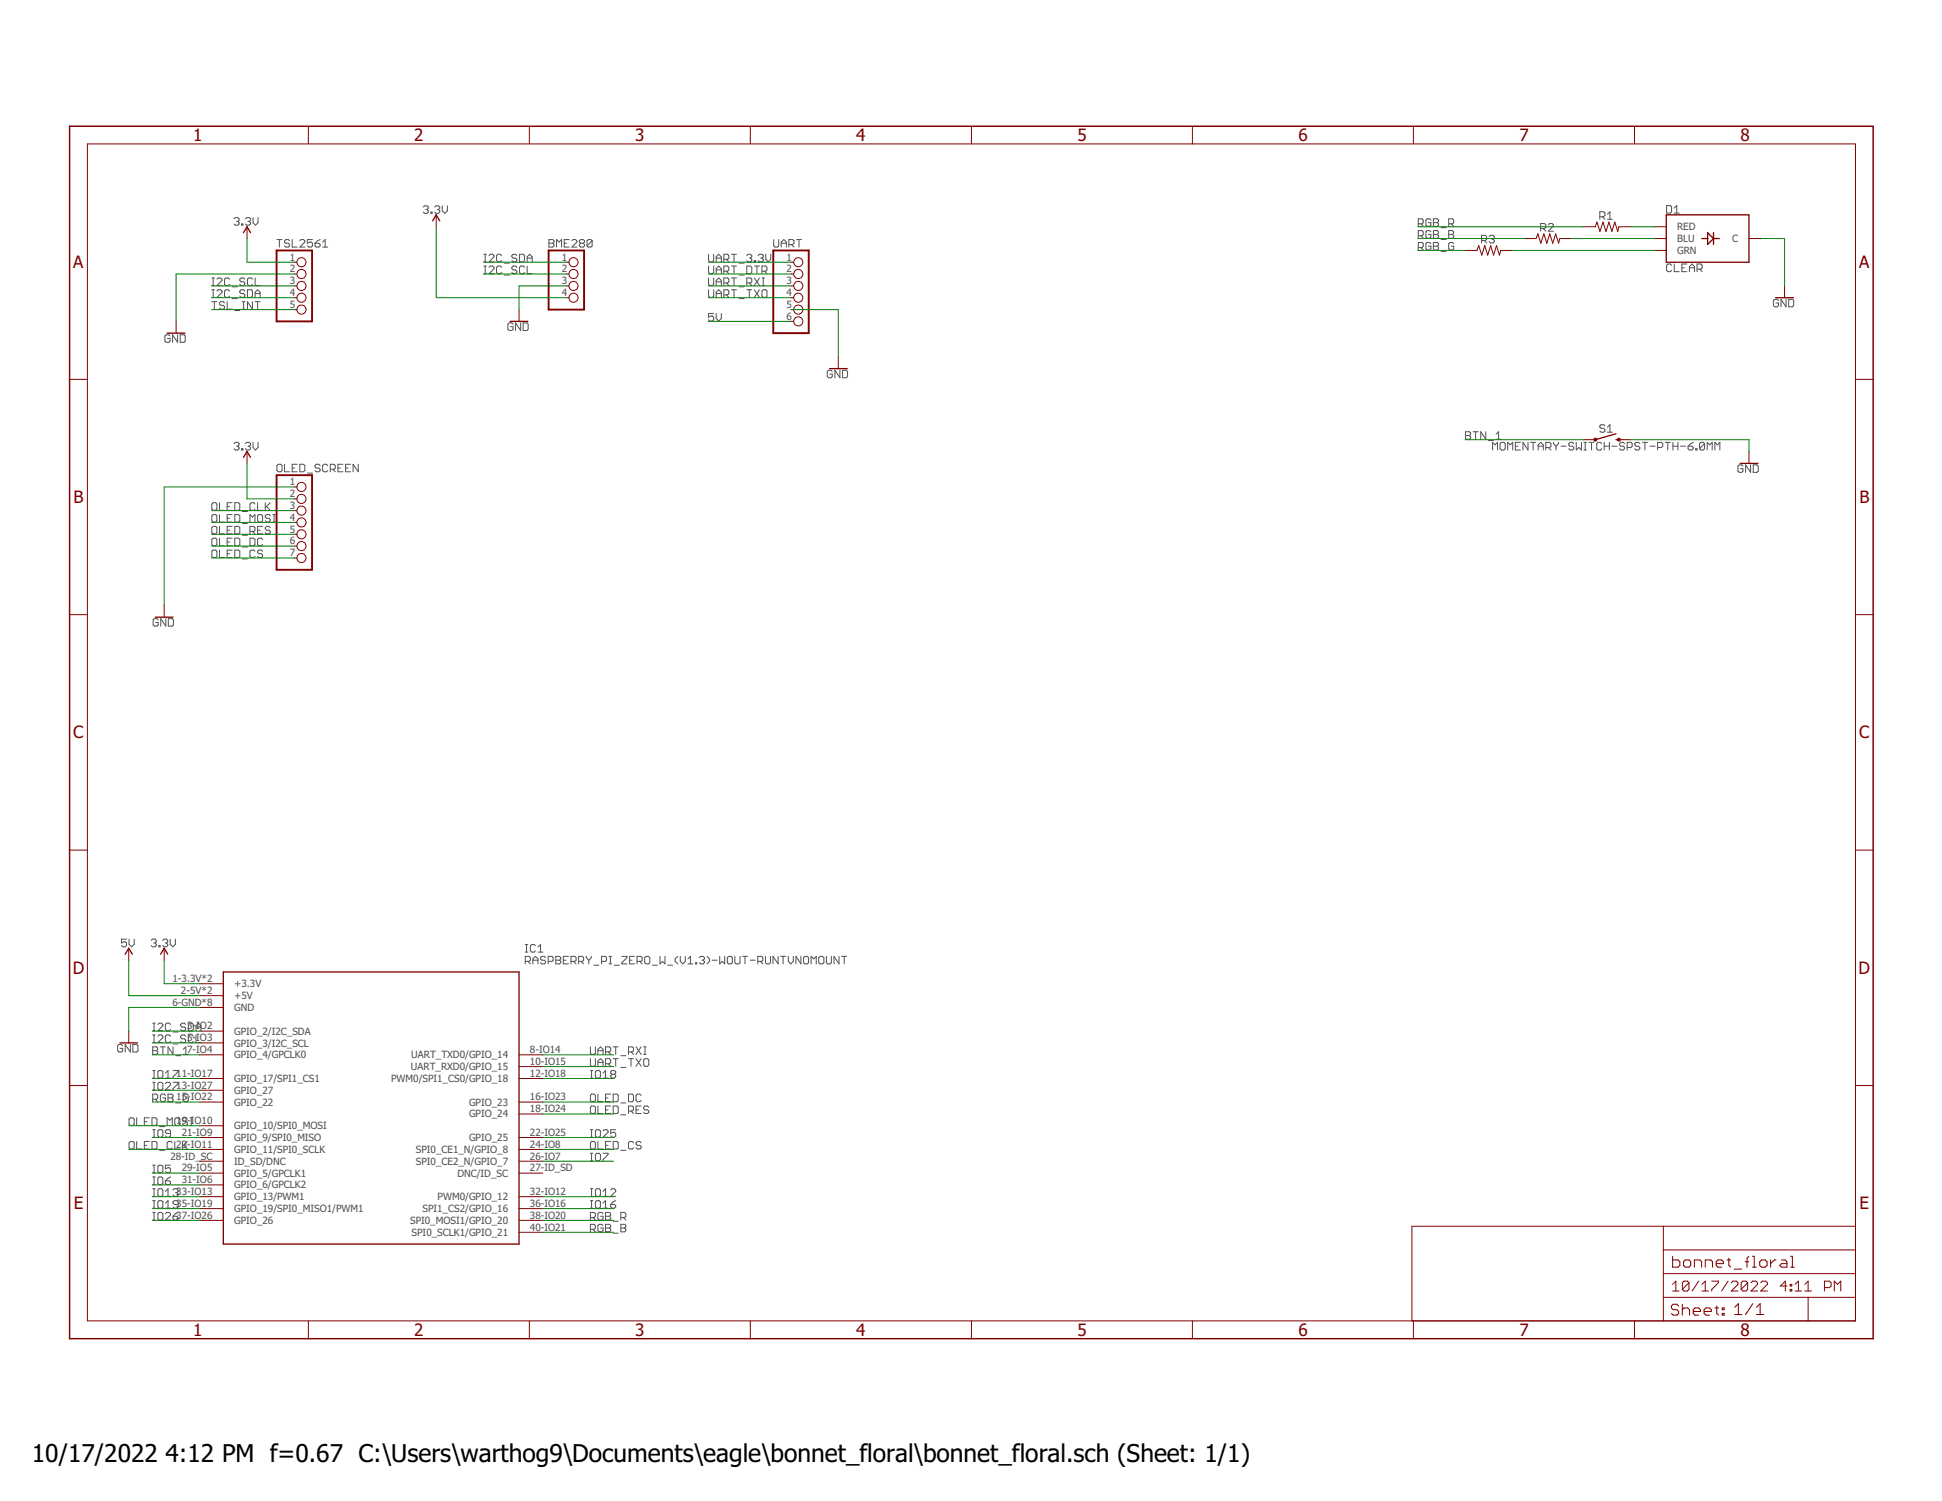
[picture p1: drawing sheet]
<?xml version="1.0" encoding="utf-8"?>
<!DOCTYPE eagle SYSTEM "eagle.dtd">
<!--
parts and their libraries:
SparkFun-PowerSymbols: Licensing: Creative Commons ShareAlike 4.0 International - https://creativecommons.org/licenses/by-sa/4.0
-->
<eagle version="7.7.0">
<drawing>
<settings>
<setting alwaysvectorfont="no"/>
<setting verticaltext="up"/>
</settings>
<grid distance="0.1" unitdist="inch" unit="inch" style="lines" multiple="1" display="no" altdistance="0.01" altunitdist="inch" altunit="inch"/>
<schematic xreflabel="%F%N/%S.%C%R" xrefpart="/%S.%C%R">
<libraries>
<library name="Raspberry_Pi_Zero_W_(v1.3)">
<symbols>
<symbol name="RASPBERRY_PI_ZERO_W_(V1.3)-WOUT-RUNTV">
<wire x1="-30.48" y1="27.94" x2="33.02" y2="27.94" width="0.254" layer="94"/>
<wire x1="33.02" y1="-30.48" x2="33.02" y2="27.94" width="0.254" layer="94"/>
<wire x1="33.02" y1="-30.48" x2="-30.48" y2="-30.48" width="0.254" layer="94"/>
<wire x1="-30.48" y1="27.94" x2="-30.48" y2="-30.48" width="0.254" layer="94"/>
<text x="34.29" y="33.02" size="1.778" layer="95" align="center-left">&gt;NAME</text>
<text x="34.29" y="30.48" size="1.778" layer="96" align="center-left">&gt;VALUE</text>
<pin name="+3.3V" x="-35.56" y="25.4" length="middle"/>
<pin name="+5V" x="-35.56" y="22.86" length="middle"/>
<pin name="GPIO_2/I2C_SDA" x="-35.56" y="15.24" length="middle"/>
<pin name="GPIO_3/I2C_SCL" x="-35.56" y="12.7" length="middle"/>
<pin name="GND" x="-35.56" y="20.32" length="middle"/>
<pin name="GPIO_4/GPCLK0" x="-35.56" y="10.16" length="middle"/>
<pin name="UART_TXD0/GPIO_14" x="38.1" y="10.16" length="middle" rot="R180"/>
<pin name="UART_RXD0/GPIO_15" x="38.1" y="7.62" length="middle" rot="R180"/>
<pin name="GPIO_17/SPI1_CS1" x="-35.56" y="5.08" length="middle"/>
<pin name="PWM0/SPI1_CS0/GPIO_18" x="38.1" y="5.08" length="middle" rot="R180"/>
<pin name="GPIO_27" x="-35.56" y="2.54" length="middle"/>
<pin name="GPIO_22" x="-35.56" y="0" length="middle"/>
<pin name="GPIO_23" x="38.1" y="0" length="middle" rot="R180"/>
<pin name="GPIO_24" x="38.1" y="-2.54" length="middle" rot="R180"/>
<pin name="GPIO_10/SPI0_MOSI" x="-35.56" y="-5.08" length="middle"/>
<pin name="GPIO_9/SPI0_MISO" x="-35.56" y="-7.62" length="middle"/>
<pin name="GPIO_25" x="38.1" y="-7.62" length="middle" rot="R180"/>
<pin name="GPIO_11/SPI0_SCLK" x="-35.56" y="-10.16" length="middle"/>
<pin name="SPI0_CE1_N/GPIO_8" x="38.1" y="-10.16" length="middle" rot="R180"/>
<pin name="SPI0_CE2_N/GPIO_7" x="38.1" y="-12.7" length="middle" rot="R180"/>
<pin name="ID_SD/DNC" x="-35.56" y="-12.7" length="middle"/>
<pin name="DNC/ID_SC" x="38.1" y="-15.24" length="middle" rot="R180"/>
<pin name="GPIO_5/GPCLK1" x="-35.56" y="-15.24" length="middle"/>
<pin name="GPIO_6/GPCLK2" x="-35.56" y="-17.78" length="middle"/>
<pin name="PWM0/GPIO_12" x="38.1" y="-20.32" length="middle" rot="R180"/>
<pin name="GPIO_13/PWM1" x="-35.56" y="-20.32" length="middle"/>
<pin name="GPIO_19/SPI0_MISO1/PWM1" x="-35.56" y="-22.86" length="middle"/>
<pin name="SPI1_CS2/GPIO_16" x="38.1" y="-22.86" length="middle" rot="R180"/>
<pin name="GPIO_26" x="-35.56" y="-25.4" length="middle"/>
<pin name="SPI0_MOSI1/GPIO_20" x="38.1" y="-25.4" length="middle" rot="R180"/>
<pin name="SPI0_SCLK1/GPIO_21" x="38.1" y="-27.94" length="middle" rot="R180"/>
</symbol>
</symbols>
<devicesets>
<deviceset name="RASPBERRY_PI_ZERO_W_(V1.3)-WOUT-RUNTV" prefix="IC">
<gates>
<gate name="G$1" symbol="RASPBERRY_PI_ZERO_W_(V1.3)-WOUT-RUNTV" x="0" y="0"/>
</gates>
<devices>
<device name="" package="RASPBERRYPIZEROWV13-WOUT-RUNTV">
<connects>
<connect gate="G$1" pin="+3.3V" pad="1-3.3V 17-3.3V"/>
<connect gate="G$1" pin="+5V" pad="2-5V 4-5V"/>
<connect gate="G$1" pin="DNC/ID_SC" pad="28-ID_SC"/>
<connect gate="G$1" pin="GND" pad="6-GND 9-GND 14-GND 20-GND 25-GND 30-GND 34-GND 39-GND"/>
<connect gate="G$1" pin="GPIO_10/SPI0_MOSI" pad="19-IO10"/>
<connect gate="G$1" pin="GPIO_11/SPI0_SCLK" pad="23-IO11"/>
<connect gate="G$1" pin="GPIO_13/PWM1" pad="33-IO13"/>
<connect gate="G$1" pin="GPIO_17/SPI1_CS1" pad="11-IO17"/>
<connect gate="G$1" pin="GPIO_19/SPI0_MISO1/PWM1" pad="35-IO19"/>
<connect gate="G$1" pin="GPIO_2/I2C_SDA" pad="3-IO2"/>
<connect gate="G$1" pin="GPIO_22" pad="15-IO22"/>
<connect gate="G$1" pin="GPIO_23" pad="16-IO23"/>
<connect gate="G$1" pin="GPIO_24" pad="18-IO24"/>
<connect gate="G$1" pin="GPIO_25" pad="22-IO25"/>
<connect gate="G$1" pin="GPIO_26" pad="37-IO26"/>
<connect gate="G$1" pin="GPIO_27" pad="13-IO27"/>
<connect gate="G$1" pin="GPIO_3/I2C_SCL" pad="5-IO3"/>
<connect gate="G$1" pin="GPIO_4/GPCLK0" pad="7-IO4"/>
<connect gate="G$1" pin="GPIO_5/GPCLK1" pad="29-IO5"/>
<connect gate="G$1" pin="GPIO_6/GPCLK2" pad="31-IO6"/>
<connect gate="G$1" pin="GPIO_9/SPI0_MISO" pad="21-IO9"/>
<connect gate="G$1" pin="ID_SD/DNC" pad="27-ID_SD"/>
<connect gate="G$1" pin="PWM0/GPIO_12" pad="32-IO12"/>
<connect gate="G$1" pin="PWM0/SPI1_CS0/GPIO_18" pad="12-IO18"/>
<connect gate="G$1" pin="SPI0_CE1_N/GPIO_8" pad="24-IO8"/>
<connect gate="G$1" pin="SPI0_CE2_N/GPIO_7" pad="26-IO7"/>
<connect gate="G$1" pin="SPI0_MOSI1/GPIO_20" pad="38-IO20"/>
<connect gate="G$1" pin="SPI0_SCLK1/GPIO_21" pad="40-IO21"/>
<connect gate="G$1" pin="SPI1_CS2/GPIO_16" pad="36-IO16"/>
<connect gate="G$1" pin="UART_RXD0/GPIO_15" pad="10-IO15"/>
<connect gate="G$1" pin="UART_TXD0/GPIO_14" pad="8-IO14"/>
</connects>
<technologies>
<technology name=""/>
</technologies>
</device>
<device name="NOMOUNT" package="RASPBERRYPIZEROWV13-WOUT-RUNTV-NOMOUNT">
<connects>
<connect gate="G$1" pin="+3.3V" pad="1-3.3V 17-3.3V"/>
<connect gate="G$1" pin="+5V" pad="2-5V 4-5V"/>
<connect gate="G$1" pin="DNC/ID_SC" pad="27-ID_SD"/>
<connect gate="G$1" pin="GND" pad="6-GND 9-GND 14-GND 20-GND 25-GND 30-GND 34-GND 39-GND"/>
<connect gate="G$1" pin="GPIO_10/SPI0_MOSI" pad="19-IO10"/>
<connect gate="G$1" pin="GPIO_11/SPI0_SCLK" pad="23-IO11"/>
<connect gate="G$1" pin="GPIO_13/PWM1" pad="33-IO13"/>
<connect gate="G$1" pin="GPIO_17/SPI1_CS1" pad="11-IO17"/>
<connect gate="G$1" pin="GPIO_19/SPI0_MISO1/PWM1" pad="35-IO19"/>
<connect gate="G$1" pin="GPIO_2/I2C_SDA" pad="3-IO2"/>
<connect gate="G$1" pin="GPIO_22" pad="15-IO22"/>
<connect gate="G$1" pin="GPIO_23" pad="16-IO23"/>
<connect gate="G$1" pin="GPIO_24" pad="18-IO24"/>
<connect gate="G$1" pin="GPIO_25" pad="22-IO25"/>
<connect gate="G$1" pin="GPIO_26" pad="37-IO26"/>
<connect gate="G$1" pin="GPIO_27" pad="13-IO27"/>
<connect gate="G$1" pin="GPIO_3/I2C_SCL" pad="5-IO3"/>
<connect gate="G$1" pin="GPIO_4/GPCLK0" pad="7-IO4"/>
<connect gate="G$1" pin="GPIO_5/GPCLK1" pad="29-IO5"/>
<connect gate="G$1" pin="GPIO_6/GPCLK2" pad="31-IO6"/>
<connect gate="G$1" pin="GPIO_9/SPI0_MISO" pad="21-IO9"/>
<connect gate="G$1" pin="ID_SD/DNC" pad="28-ID_SC"/>
<connect gate="G$1" pin="PWM0/GPIO_12" pad="32-IO12"/>
<connect gate="G$1" pin="PWM0/SPI1_CS0/GPIO_18" pad="12-IO18"/>
<connect gate="G$1" pin="SPI0_CE1_N/GPIO_8" pad="24-IO8"/>
<connect gate="G$1" pin="SPI0_CE2_N/GPIO_7" pad="26-IO7"/>
<connect gate="G$1" pin="SPI0_MOSI1/GPIO_20" pad="38-IO20"/>
<connect gate="G$1" pin="SPI0_SCLK1/GPIO_21" pad="40-IO21"/>
<connect gate="G$1" pin="SPI1_CS2/GPIO_16" pad="36-IO16"/>
<connect gate="G$1" pin="UART_RXD0/GPIO_15" pad="10-IO15"/>
<connect gate="G$1" pin="UART_TXD0/GPIO_14" pad="8-IO14"/>
</connects>
<technologies>
<technology name=""/>
</technologies>
</device>
</devices>
</deviceset>
</devicesets>
</library>
<library name="pinhead">
<symbols>
<symbol name="PINHD6">
<wire x1="-6.35" y1="-7.62" x2="1.27" y2="-7.62" width="0.4064" layer="94"/>
<wire x1="1.27" y1="-7.62" x2="1.27" y2="10.16" width="0.4064" layer="94"/>
<wire x1="1.27" y1="10.16" x2="-6.35" y2="10.16" width="0.4064" layer="94"/>
<wire x1="-6.35" y1="10.16" x2="-6.35" y2="-7.62" width="0.4064" layer="94"/>
<text x="-6.35" y="10.795" size="1.778" layer="95">&gt;NAME</text>
<text x="-6.35" y="-10.16" size="1.778" layer="96">&gt;VALUE</text>
<pin name="1" x="-2.54" y="7.62" visible="pad" length="short" direction="pas" function="dot"/>
<pin name="2" x="-2.54" y="5.08" visible="pad" length="short" direction="pas" function="dot"/>
<pin name="3" x="-2.54" y="2.54" visible="pad" length="short" direction="pas" function="dot"/>
<pin name="4" x="-2.54" y="0" visible="pad" length="short" direction="pas" function="dot"/>
<pin name="5" x="-2.54" y="-2.54" visible="pad" length="short" direction="pas" function="dot"/>
<pin name="6" x="-2.54" y="-5.08" visible="pad" length="short" direction="pas" function="dot"/>
</symbol>
<symbol name="PINHD5">
<wire x1="-6.35" y1="-7.62" x2="1.27" y2="-7.62" width="0.4064" layer="94"/>
<wire x1="1.27" y1="-7.62" x2="1.27" y2="7.62" width="0.4064" layer="94"/>
<wire x1="1.27" y1="7.62" x2="-6.35" y2="7.62" width="0.4064" layer="94"/>
<wire x1="-6.35" y1="7.62" x2="-6.35" y2="-7.62" width="0.4064" layer="94"/>
<text x="-6.35" y="8.255" size="1.778" layer="95">&gt;NAME</text>
<text x="-6.35" y="-10.16" size="1.778" layer="96">&gt;VALUE</text>
<pin name="1" x="-2.54" y="5.08" visible="pad" length="short" direction="pas" function="dot"/>
<pin name="2" x="-2.54" y="2.54" visible="pad" length="short" direction="pas" function="dot"/>
<pin name="3" x="-2.54" y="0" visible="pad" length="short" direction="pas" function="dot"/>
<pin name="4" x="-2.54" y="-2.54" visible="pad" length="short" direction="pas" function="dot"/>
<pin name="5" x="-2.54" y="-5.08" visible="pad" length="short" direction="pas" function="dot"/>
</symbol>
<symbol name="PINHD7">
<wire x1="-6.35" y1="-10.16" x2="1.27" y2="-10.16" width="0.4064" layer="94"/>
<wire x1="1.27" y1="-10.16" x2="1.27" y2="10.16" width="0.4064" layer="94"/>
<wire x1="1.27" y1="10.16" x2="-6.35" y2="10.16" width="0.4064" layer="94"/>
<wire x1="-6.35" y1="10.16" x2="-6.35" y2="-10.16" width="0.4064" layer="94"/>
<text x="-6.35" y="10.795" size="1.778" layer="95">&gt;NAME</text>
<text x="-6.35" y="-12.7" size="1.778" layer="96">&gt;VALUE</text>
<pin name="1" x="-2.54" y="7.62" visible="pad" length="short" direction="pas" function="dot"/>
<pin name="2" x="-2.54" y="5.08" visible="pad" length="short" direction="pas" function="dot"/>
<pin name="3" x="-2.54" y="2.54" visible="pad" length="short" direction="pas" function="dot"/>
<pin name="4" x="-2.54" y="0" visible="pad" length="short" direction="pas" function="dot"/>
<pin name="5" x="-2.54" y="-2.54" visible="pad" length="short" direction="pas" function="dot"/>
<pin name="6" x="-2.54" y="-5.08" visible="pad" length="short" direction="pas" function="dot"/>
<pin name="7" x="-2.54" y="-7.62" visible="pad" length="short" direction="pas" function="dot"/>
</symbol>
<symbol name="PINHD4">
<wire x1="-6.35" y1="-5.08" x2="1.27" y2="-5.08" width="0.4064" layer="94"/>
<wire x1="1.27" y1="-5.08" x2="1.27" y2="7.62" width="0.4064" layer="94"/>
<wire x1="1.27" y1="7.62" x2="-6.35" y2="7.62" width="0.4064" layer="94"/>
<wire x1="-6.35" y1="7.62" x2="-6.35" y2="-5.08" width="0.4064" layer="94"/>
<text x="-6.35" y="8.255" size="1.778" layer="95">&gt;NAME</text>
<text x="-6.35" y="-7.62" size="1.778" layer="96">&gt;VALUE</text>
<pin name="1" x="-2.54" y="5.08" visible="pad" length="short" direction="pas" function="dot"/>
<pin name="2" x="-2.54" y="2.54" visible="pad" length="short" direction="pas" function="dot"/>
<pin name="3" x="-2.54" y="0" visible="pad" length="short" direction="pas" function="dot"/>
<pin name="4" x="-2.54" y="-2.54" visible="pad" length="short" direction="pas" function="dot"/>
</symbol>
</symbols>
<devicesets>
<deviceset name="PINHD-1X6" prefix="JP" uservalue="yes">
<gates>
<gate name="A" symbol="PINHD6" x="0" y="-2.54"/>
</gates>
<devices>
<device name="" package="1X06">
<connects>
<connect gate="A" pin="1" pad="1"/>
<connect gate="A" pin="2" pad="2"/>
<connect gate="A" pin="3" pad="3"/>
<connect gate="A" pin="4" pad="4"/>
<connect gate="A" pin="5" pad="5"/>
<connect gate="A" pin="6" pad="6"/>
</connects>
<technologies>
<technology name=""/>
</technologies>
</device>
<device name="/90" package="1X06/90">
<connects>
<connect gate="A" pin="1" pad="1"/>
<connect gate="A" pin="2" pad="2"/>
<connect gate="A" pin="3" pad="3"/>
<connect gate="A" pin="4" pad="4"/>
<connect gate="A" pin="5" pad="5"/>
<connect gate="A" pin="6" pad="6"/>
</connects>
<technologies>
<technology name=""/>
</technologies>
</device>
</devices>
</deviceset>
<deviceset name="PINHD-1X5" prefix="JP" uservalue="yes">
<gates>
<gate name="A" symbol="PINHD5" x="0" y="0"/>
</gates>
<devices>
<device name="" package="1X05">
<connects>
<connect gate="A" pin="1" pad="1"/>
<connect gate="A" pin="2" pad="2"/>
<connect gate="A" pin="3" pad="3"/>
<connect gate="A" pin="4" pad="4"/>
<connect gate="A" pin="5" pad="5"/>
</connects>
<technologies>
<technology name=""/>
</technologies>
</device>
<device name="/90" package="1X05/90">
<connects>
<connect gate="A" pin="1" pad="1"/>
<connect gate="A" pin="2" pad="2"/>
<connect gate="A" pin="3" pad="3"/>
<connect gate="A" pin="4" pad="4"/>
<connect gate="A" pin="5" pad="5"/>
</connects>
<technologies>
<technology name=""/>
</technologies>
</device>
<device name="5X2MM" package="1_05X2MM">
<connects>
<connect gate="A" pin="1" pad="1"/>
<connect gate="A" pin="2" pad="2"/>
<connect gate="A" pin="3" pad="3"/>
<connect gate="A" pin="4" pad="4"/>
<connect gate="A" pin="5" pad="5"/>
</connects>
<technologies>
<technology name=""/>
</technologies>
</device>
</devices>
</deviceset>
<deviceset name="PINHD-1X7" prefix="JP" uservalue="yes">
<gates>
<gate name="A" symbol="PINHD7" x="0" y="0"/>
</gates>
<devices>
<device name="" package="1X07">
<connects>
<connect gate="A" pin="1" pad="1"/>
<connect gate="A" pin="2" pad="2"/>
<connect gate="A" pin="3" pad="3"/>
<connect gate="A" pin="4" pad="4"/>
<connect gate="A" pin="5" pad="5"/>
<connect gate="A" pin="6" pad="6"/>
<connect gate="A" pin="7" pad="7"/>
</connects>
<technologies>
<technology name=""/>
</technologies>
</device>
<device name="/90" package="1X07/90">
<connects>
<connect gate="A" pin="1" pad="1"/>
<connect gate="A" pin="2" pad="2"/>
<connect gate="A" pin="3" pad="3"/>
<connect gate="A" pin="4" pad="4"/>
<connect gate="A" pin="5" pad="5"/>
<connect gate="A" pin="6" pad="6"/>
<connect gate="A" pin="7" pad="7"/>
</connects>
<technologies>
<technology name=""/>
</technologies>
</device>
</devices>
</deviceset>
<deviceset name="PINHD-1X4" prefix="JP" uservalue="yes">
<gates>
<gate name="A" symbol="PINHD4" x="0" y="0"/>
</gates>
<devices>
<device name="" package="1X04">
<connects>
<connect gate="A" pin="1" pad="1"/>
<connect gate="A" pin="2" pad="2"/>
<connect gate="A" pin="3" pad="3"/>
<connect gate="A" pin="4" pad="4"/>
</connects>
<technologies>
<technology name=""/>
</technologies>
</device>
<device name="/90" package="1X04/90">
<connects>
<connect gate="A" pin="1" pad="1"/>
<connect gate="A" pin="2" pad="2"/>
<connect gate="A" pin="3" pad="3"/>
<connect gate="A" pin="4" pad="4"/>
</connects>
<technologies>
<technology name=""/>
</technologies>
</device>
</devices>
</deviceset>
</devicesets>
</library>
<library name="SparkFun-PowerSymbols">
<symbols>
<symbol name="3.3V">
<wire x1="0.762" y1="1.27" x2="0" y2="2.54" width="0.254" layer="94"/>
<wire x1="0" y1="2.54" x2="-0.762" y2="1.27" width="0.254" layer="94"/>
<pin name="3.3V" x="0" y="0" visible="off" length="short" direction="sup" rot="R90"/>
<text x="0" y="2.794" size="1.778" layer="96" align="bottom-center">&gt;VALUE</text>
</symbol>
<symbol name="5V">
<wire x1="0.762" y1="1.27" x2="0" y2="2.54" width="0.254" layer="94"/>
<wire x1="0" y1="2.54" x2="-0.762" y2="1.27" width="0.254" layer="94"/>
<pin name="5V" x="0" y="0" visible="off" length="short" direction="sup" rot="R90"/>
<text x="0" y="2.794" size="1.778" layer="96" align="bottom-center">&gt;VALUE</text>
</symbol>
<symbol name="DGND">
<wire x1="-1.905" y1="0" x2="1.905" y2="0" width="0.254" layer="94"/>
<pin name="GND" x="0" y="2.54" visible="off" length="short" direction="sup" rot="R270"/>
<text x="0" y="-0.254" size="1.778" layer="96" align="top-center">&gt;VALUE</text>
</symbol>
</symbols>
<devicesets>
<deviceset name="3.3V" prefix="SUPPLY">
<gates>
<gate name="G$1" symbol="3.3V" x="0" y="0"/>
</gates>
<devices>
<device name="">
<technologies>
<technology name=""/>
</technologies>
</device>
</devices>
</deviceset>
<deviceset name="5V" prefix="SUPPLY">
<gates>
<gate name="G$1" symbol="5V" x="0" y="0"/>
</gates>
<devices>
<device name="">
<technologies>
<technology name=""/>
</technologies>
</device>
</devices>
</deviceset>
<deviceset name="GND" prefix="GND">
<gates>
<gate name="1" symbol="DGND" x="0" y="0"/>
</gates>
<devices>
<device name="">
<technologies>
<technology name=""/>
</technologies>
</device>
</devices>
</deviceset>
</devicesets>
</library>
<library name="SparkFun-LED">
<symbols>
<symbol name="LED-RGB-CC@1">
<wire x1="10.16" y1="5.08" x2="10.16" y2="-5.08" width="0.254" layer="94"/>
<wire x1="10.16" y1="-5.08" x2="-7.62" y2="-5.08" width="0.254" layer="94"/>
<wire x1="-7.62" y1="-5.08" x2="-7.62" y2="5.08" width="0.254" layer="94"/>
<wire x1="-7.62" y1="5.08" x2="10.16" y2="5.08" width="0.254" layer="94"/>
<wire x1="1.27" y1="1.27" x2="1.27" y2="0" width="0.254" layer="94"/>
<wire x1="1.27" y1="0" x2="1.27" y2="-1.27" width="0.254" layer="94"/>
<wire x1="1.27" y1="-1.27" x2="2.54" y2="0" width="0.254" layer="94"/>
<wire x1="2.54" y1="0" x2="1.27" y2="1.27" width="0.254" layer="94"/>
<wire x1="2.54" y1="1.27" x2="2.54" y2="0" width="0.254" layer="94"/>
<wire x1="2.54" y1="0" x2="2.54" y2="-1.27" width="0.254" layer="94"/>
<wire x1="2.54" y1="0" x2="3.81" y2="0" width="0.254" layer="94"/>
<wire x1="1.27" y1="0" x2="0" y2="0" width="0.254" layer="94"/>
<text x="-7.62" y="5.3975" size="1.778" layer="95" font="vector">&gt;NAME</text>
<text x="-7.62" y="-5.3975" size="1.778" layer="95" font="vector" align="top-left">&gt;VALUE</text>
<pin name="GRN" x="-10.16" y="-2.54" visible="pin" length="short"/>
<pin name="BLU" x="-10.16" y="0" visible="pin" length="short"/>
<pin name="C" x="12.7" y="0" visible="pin" length="short" rot="R180"/>
<pin name="RED" x="-10.16" y="2.54" visible="pin" length="short"/>
</symbol>
</symbols>
<devicesets>
<deviceset name="LED-RGB-CC" prefix="D" uservalue="yes">
<gates>
<gate name="G$1" symbol="LED-RGB-CC@1" x="-2.54" y="0"/>
</gates>
<devices>
<device name="DIFFUSE" package="LED-RGB-THRU@1">
<connects>
<connect gate="G$1" pin="BLU" pad="4"/>
<connect gate="G$1" pin="C" pad="2"/>
<connect gate="G$1" pin="GRN" pad="3"/>
<connect gate="G$1" pin="RED" pad="1"/>
</connects>
<technologies>
<technology name="">
<attribute name="PROD_ID" value="DIO-09434"/>
<attribute name="VALUE" value="DIFFUSE" constant="no"/>
</technology>
</technologies>
</device>
<device name="CLEAR" package="LED-RGB-THRU@1">
<connects>
<connect gate="G$1" pin="BLU" pad="4"/>
<connect gate="G$1" pin="C" pad="2"/>
<connect gate="G$1" pin="GRN" pad="3"/>
<connect gate="G$1" pin="RED" pad="1"/>
</connects>
<technologies>
<technology name="">
<attribute name="PROD_ID" value="DIO-08418"/>
<attribute name="VALUE" value="CLEAR" constant="no"/>
</technology>
</technologies>
</device>
<device name="PIRANHA" package="LED_PIRANHA_5MM">
<connects>
<connect gate="G$1" pin="BLU" pad="B"/>
<connect gate="G$1" pin="C" pad="-"/>
<connect gate="G$1" pin="GRN" pad="G"/>
<connect gate="G$1" pin="RED" pad="R"/>
</connects>
<technologies>
<technology name="">
<attribute name="SF_ID" value="COM-11679" constant="no"/>
</technology>
</technologies>
</device>
</devices>
</deviceset>
</devicesets>
</library>
<library name="SparkFun-Switches">
<symbols>
<symbol name="SWITCH-MOMENTARY-2">
<wire x1="1.905" y1="0" x2="2.54" y2="0" width="0.254" layer="94"/>
<wire x1="-2.54" y1="0" x2="1.905" y2="1.27" width="0.254" layer="94"/>
<circle x="-2.54" y="0" radius="0.127" width="0.4064" layer="94"/>
<circle x="2.54" y="0" radius="0.127" width="0.4064" layer="94"/>
<text x="0" y="1.524" size="1.778" layer="95" font="vector" align="bottom-center">&gt;NAME</text>
<text x="0" y="-0.508" size="1.778" layer="96" font="vector" align="top-center">&gt;VALUE</text>
<pin name="1" x="-5.08" y="0" visible="off" length="short" direction="pas" swaplevel="2"/>
<pin name="2" x="5.08" y="0" visible="off" length="short" direction="pas" swaplevel="1" rot="R180"/>
</symbol>
</symbols>
<devicesets>
<deviceset name="MOMENTARY-SWITCH-SPST" prefix="S">
<gates>
<gate name="G$1" symbol="SWITCH-MOMENTARY-2" x="0" y="0"/>
</gates>
<devices>
<device name="-PTH-6.0MM" package="TACTILE_SWITCH_PTH_6.0MM">
<connects>
<connect gate="G$1" pin="1" pad="1"/>
<connect gate="G$1" pin="2" pad="3"/>
</connects>
<technologies>
<technology name="">
<attribute name="PROD_ID" value=" SWCH-08441"/>
<attribute name="SF_SKU" value="COM-00097"/>
</technology>
</technologies>
</device>
<device name="-SMD-4.5MM" package="TACTILE_SWITCH_SMD_4.5MM">
<connects>
<connect gate="G$1" pin="1" pad="2 3"/>
<connect gate="G$1" pin="2" pad="1 4"/>
</connects>
<technologies>
<technology name="">
<attribute name="PROD_ID" value="SWCH-09213"/>
</technology>
</technologies>
</device>
<device name="-PTH-12MM" package="TACTILE_SWITCH_PTH_12MM">
<connects>
<connect gate="G$1" pin="1" pad="1"/>
<connect gate="G$1" pin="2" pad="3"/>
</connects>
<technologies>
<technology name="">
<attribute name="PROD_ID" value="SWCH-09185"/>
<attribute name="SF_SKU" value="COM-09190"/>
</technology>
</technologies>
</device>
<device name="-SMD-6.0X3.5MM" package="TACTILE_SWITCH_SMD_6.0X3.5MM">
<connects>
<connect gate="G$1" pin="1" pad="1"/>
<connect gate="G$1" pin="2" pad="2"/>
</connects>
<technologies>
<technology name="">
<attribute name="PROD_ID" value="SWCH-00815"/>
<attribute name="SF_SKU" value="COM-08229"/>
</technology>
</technologies>
</device>
<device name="-SMD-6.2MM-TALL" package="TACTILE_SWITCH_SMD_6.2MM_TALL">
<connects>
<connect gate="G$1" pin="1" pad="A2"/>
<connect gate="G$1" pin="2" pad="B2"/>
</connects>
<technologies>
<technology name="">
<attribute name="PROD_ID" value="SWCH-11966"/>
<attribute name="SF_SKU" value="COM-12992"/>
</technology>
</technologies>
</device>
<device name="-PTH-RIGHT-ANGLE-KIT" package="TACTILE_SWITCH_PTH_RIGHT_ANGLE_KIT">
<connects>
<connect gate="G$1" pin="1" pad="1"/>
<connect gate="G$1" pin="2" pad="2"/>
</connects>
<technologies>
<technology name="">
<attribute name="PROD_ID" value="CONN-10672"/>
<attribute name="SF_SKU" value="COM-10791"/>
</technology>
</technologies>
</device>
<device name="-SMD-12MM" package="TACTILE_SWITCH_SMD_12MM">
<connects>
<connect gate="G$1" pin="1" pad="1"/>
<connect gate="G$1" pin="2" pad="3"/>
</connects>
<technologies>
<technology name="">
<attribute name="PROD_ID" value="SWCH-11967"/>
<attribute name="SF_SKU" value="COM-12993"/>
</technology>
</technologies>
</device>
<device name="-PTH-6.0MM-KIT" package="TACTILE_SWITCH_PTH_6.0MM_KIT">
<connects>
<connect gate="G$1" pin="1" pad="1"/>
<connect gate="G$1" pin="2" pad="3"/>
</connects>
<technologies>
<technology name="">
<attribute name="PROD_ID" value="SWCH-08441"/>
<attribute name="SF_SKU" value="COM-00097 "/>
</technology>
</technologies>
</device>
<device name="-SMD-5.2MM" package="TACTILE_SWITCH_SMD_5.2MM">
<connects>
<connect gate="G$1" pin="1" pad="1"/>
<connect gate="G$1" pin="2" pad="3"/>
</connects>
<technologies>
<technology name="">
<attribute name="PROD_ID" value="SWCH-08247"/>
<attribute name="SF_SKU" value="COM-08720"/>
</technology>
</technologies>
</device>
<device name="-SMD-5.2-REDUNDANT" package="TACTILE_SWITCH_SMD_5.2MM">
<connects>
<connect gate="G$1" pin="1" pad="1 2"/>
<connect gate="G$1" pin="2" pad="3 4"/>
</connects>
<technologies>
<technology name="">
<attribute name="PROD_ID" value="SWCH-08247"/>
<attribute name="SF_SKU" value="COM-08720"/>
</technology>
</technologies>
</device>
<device name="-SMD-RIGHT-ANGLE" package="TACTILE_SWITCH_SMD_RIGHT_ANGLE">
<connects>
<connect gate="G$1" pin="1" pad="1"/>
<connect gate="G$1" pin="2" pad="2"/>
</connects>
<technologies>
<technology name="">
<attribute name="PROD_ID" value="COMP-12265" constant="no"/>
</technology>
</technologies>
</device>
<device name="-SMD-4.6X2.8MM" package="TACTILE_SWITCH_SMD_4.6X2.8MM">
<connects>
<connect gate="G$1" pin="1" pad="1 2"/>
<connect gate="G$1" pin="2" pad="3 4"/>
</connects>
<technologies>
<technology name="">
<attribute name="PROD_ID" value="SWCH-13065"/>
</technology>
</technologies>
</device>
</devices>
</deviceset>
</devicesets>
</library>
<library name="SparkFun-Resistors">
<symbols>
<symbol name="RESISTOR">
<wire x1="-2.54" y1="0" x2="-2.159" y2="1.016" width="0.1524" layer="94"/>
<wire x1="-2.159" y1="1.016" x2="-1.524" y2="-1.016" width="0.1524" layer="94"/>
<wire x1="-1.524" y1="-1.016" x2="-0.889" y2="1.016" width="0.1524" layer="94"/>
<wire x1="-0.889" y1="1.016" x2="-0.254" y2="-1.016" width="0.1524" layer="94"/>
<wire x1="-0.254" y1="-1.016" x2="0.381" y2="1.016" width="0.1524" layer="94"/>
<wire x1="0.381" y1="1.016" x2="1.016" y2="-1.016" width="0.1524" layer="94"/>
<wire x1="1.016" y1="-1.016" x2="1.651" y2="1.016" width="0.1524" layer="94"/>
<wire x1="1.651" y1="1.016" x2="2.286" y2="-1.016" width="0.1524" layer="94"/>
<wire x1="2.286" y1="-1.016" x2="2.54" y2="0" width="0.1524" layer="94"/>
<text x="0" y="1.524" size="1.778" layer="95" font="vector" align="bottom-center">&gt;NAME</text>
<text x="0" y="-1.524" size="1.778" layer="96" font="vector" align="top-center">&gt;VALUE</text>
<pin name="2" x="5.08" y="0" visible="off" length="short" direction="pas" swaplevel="1" rot="R180"/>
<pin name="1" x="-5.08" y="0" visible="off" length="short" direction="pas" swaplevel="1"/>
</symbol>
</symbols>
<devicesets>
<deviceset name="RESISTOR" prefix="R">
<gates>
<gate name="G$1" symbol="RESISTOR" x="0" y="0"/>
</gates>
<devices>
<device name="AXIAL-0.3" package="AXIAL-0.3">
<connects>
<connect gate="G$1" pin="1" pad="P$1"/>
<connect gate="G$1" pin="2" pad="P$2"/>
</connects>
<technologies>
<technology name="">
<attribute name="PROD_ID" value=" " constant="no"/>
<attribute name="VALUE" value=" " constant="no"/>
</technology>
</technologies>
</device>
<device name="AXIAL-0.3-KIT" package="AXIAL-0.3-KIT">
<connects>
<connect gate="G$1" pin="1" pad="P$1"/>
<connect gate="G$1" pin="2" pad="P$2"/>
</connects>
<technologies>
<technology name="">
<attribute name="PROD_ID" value=" " constant="no"/>
<attribute name="VALUE" value=" " constant="no"/>
</technology>
</technologies>
</device>
<device name="0402" package="0402">
<connects>
<connect gate="G$1" pin="1" pad="1"/>
<connect gate="G$1" pin="2" pad="2"/>
</connects>
<technologies>
<technology name="">
<attribute name="PROD_ID" value=" " constant="no"/>
<attribute name="VALUE" value=" " constant="no"/>
</technology>
</technologies>
</device>
<device name="0603" package="0603">
<connects>
<connect gate="G$1" pin="1" pad="1"/>
<connect gate="G$1" pin="2" pad="2"/>
</connects>
<technologies>
<technology name="">
<attribute name="PROD_ID" value=" " constant="no"/>
<attribute name="VALUE" value=" " constant="no"/>
</technology>
</technologies>
</device>
<device name="0805" package="0805">
<connects>
<connect gate="G$1" pin="1" pad="1"/>
<connect gate="G$1" pin="2" pad="2"/>
</connects>
<technologies>
<technology name="">
<attribute name="PROD_ID" value=" " constant="no"/>
<attribute name="VALUE" value=" " constant="no"/>
</technology>
</technologies>
</device>
<device name="1206" package="1206">
<connects>
<connect gate="G$1" pin="1" pad="1"/>
<connect gate="G$1" pin="2" pad="2"/>
</connects>
<technologies>
<technology name="">
<attribute name="PROD_ID" value=" " constant="no"/>
<attribute name="VALUE" value=" " constant="no"/>
</technology>
</technologies>
</device>
</devices>
</deviceset>
</devicesets>
</library>
<library name="frames">
<symbols>
<symbol name="A3L-LOC">
<wire x1="288.29" y1="3.81" x2="342.265" y2="3.81" width="0.1016" layer="94"/>
<wire x1="342.265" y1="3.81" x2="373.38" y2="3.81" width="0.1016" layer="94"/>
<wire x1="373.38" y1="3.81" x2="383.54" y2="3.81" width="0.1016" layer="94"/>
<wire x1="383.54" y1="3.81" x2="383.54" y2="8.89" width="0.1016" layer="94"/>
<wire x1="383.54" y1="8.89" x2="383.54" y2="13.97" width="0.1016" layer="94"/>
<wire x1="383.54" y1="13.97" x2="383.54" y2="19.05" width="0.1016" layer="94"/>
<wire x1="383.54" y1="19.05" x2="383.54" y2="24.13" width="0.1016" layer="94"/>
<wire x1="288.29" y1="3.81" x2="288.29" y2="24.13" width="0.1016" layer="94"/>
<wire x1="288.29" y1="24.13" x2="342.265" y2="24.13" width="0.1016" layer="94"/>
<wire x1="342.265" y1="24.13" x2="383.54" y2="24.13" width="0.1016" layer="94"/>
<wire x1="373.38" y1="3.81" x2="373.38" y2="8.89" width="0.1016" layer="94"/>
<wire x1="373.38" y1="8.89" x2="383.54" y2="8.89" width="0.1016" layer="94"/>
<wire x1="373.38" y1="8.89" x2="342.265" y2="8.89" width="0.1016" layer="94"/>
<wire x1="342.265" y1="8.89" x2="342.265" y2="3.81" width="0.1016" layer="94"/>
<wire x1="342.265" y1="8.89" x2="342.265" y2="13.97" width="0.1016" layer="94"/>
<wire x1="342.265" y1="13.97" x2="383.54" y2="13.97" width="0.1016" layer="94"/>
<wire x1="342.265" y1="13.97" x2="342.265" y2="19.05" width="0.1016" layer="94"/>
<wire x1="342.265" y1="19.05" x2="383.54" y2="19.05" width="0.1016" layer="94"/>
<wire x1="342.265" y1="19.05" x2="342.265" y2="24.13" width="0.1016" layer="94"/>
<text x="344.17" y="15.24" size="2.54" layer="94">&gt;DRAWING_NAME</text>
<text x="344.17" y="10.16" size="2.286" layer="94">&gt;LAST_DATE_TIME</text>
<text x="357.505" y="5.08" size="2.54" layer="94">&gt;SHEET</text>
<text x="343.916" y="4.953" size="2.54" layer="94">Sheet:</text>
<frame x1="0" y1="0" x2="387.35" y2="260.35" columns="8" rows="5" layer="94"/>
</symbol>
</symbols>
<devicesets>
<deviceset name="A3L-LOC" prefix="FRAME" uservalue="yes">
<gates>
<gate name="G$1" symbol="A3L-LOC" x="0" y="0"/>
</gates>
<devices>
<device name="">
<technologies>
<technology name=""/>
</technologies>
</device>
</devices>
</deviceset>
</devicesets>
</library>
</libraries>
<attributes>
</attributes>
<variantdefs>
</variantdefs>
<classes>
<class number="0" name="default" width="0" drill="0">
</class>
</classes>
<parts>
<part name="IC1" library="Raspberry_Pi_Zero_W_(v1.3)" deviceset="RASPBERRY_PI_ZERO_W_(V1.3)-WOUT-RUNTV" device="NOMOUNT"/>
<part name="UART" library="pinhead" deviceset="PINHD-1X6" device=""/>
<part name="SUPPLY1" library="SparkFun-PowerSymbols" deviceset="3.3V" device=""/>
<part name="SUPPLY2" library="SparkFun-PowerSymbols" deviceset="5V" device=""/>
<part name="GND1" library="SparkFun-PowerSymbols" deviceset="GND" device=""/>
<part name="GND2" library="SparkFun-PowerSymbols" deviceset="GND" device=""/>
<part name="SUPPLY5" library="SparkFun-PowerSymbols" deviceset="3.3V" device=""/>
<part name="GND3" library="SparkFun-PowerSymbols" deviceset="GND" device=""/>
<part name="TSL2561" library="pinhead" deviceset="PINHD-1X5" device=""/>
<part name="SUPPLY6" library="SparkFun-PowerSymbols" deviceset="3.3V" device=""/>
<part name="GND4" library="SparkFun-PowerSymbols" deviceset="GND" device=""/>
<part name="OLED_SCREEN" library="pinhead" deviceset="PINHD-1X7" device=""/>
<part name="BME280" library="pinhead" deviceset="PINHD-1X4" device=""/>
<part name="D1" library="SparkFun-LED" deviceset="LED-RGB-CC" device="CLEAR" value="CLEAR"/>
<part name="GND5" library="SparkFun-PowerSymbols" deviceset="GND" device=""/>
<part name="S1" library="SparkFun-Switches" deviceset="MOMENTARY-SWITCH-SPST" device="-PTH-6.0MM"/>
<part name="R1" library="SparkFun-Resistors" deviceset="RESISTOR" device="AXIAL-0.3" value=" "/>
<part name="R2" library="SparkFun-Resistors" deviceset="RESISTOR" device="AXIAL-0.3" value=" "/>
<part name="R3" library="SparkFun-Resistors" deviceset="RESISTOR" device="AXIAL-0.3" value=" "/>
<part name="FRAME1" library="frames" deviceset="A3L-LOC" device=""/>
<part name="GND6" library="SparkFun-PowerSymbols" deviceset="GND" device=""/>
<part name="SUPPLY7" library="SparkFun-PowerSymbols" deviceset="3.3V" device=""/>
<part name="GND7" library="SparkFun-PowerSymbols" deviceset="GND" device=""/>
</parts>
<sheets>
<sheet>
<plain>
</plain>
<instances>
<instance part="IC1" gate="G$1" x="63.5" y="50.8"/>
<instance part="UART" gate="A" x="157.48" y="223.52"/>
<instance part="SUPPLY1" gate="G$1" x="20.32" y="81.28"/>
<instance part="SUPPLY2" gate="G$1" x="12.7" y="81.28"/>
<instance part="GND1" gate="1" x="12.7" y="63.5"/>
<instance part="GND2" gate="1" x="165.1" y="208.28"/>
<instance part="SUPPLY5" gate="G$1" x="78.74" y="238.76"/>
<instance part="GND3" gate="1" x="96.52" y="218.44"/>
<instance part="TSL2561" gate="A" x="50.8" y="226.06"/>
<instance part="SUPPLY6" gate="G$1" x="38.1" y="236.22"/>
<instance part="GND4" gate="1" x="22.86" y="215.9"/>
<instance part="OLED_SCREEN" gate="A" x="50.8" y="175.26"/>
<instance part="BME280" gate="A" x="109.22" y="226.06"/>
<instance part="D1" gate="G$1" x="350.52" y="236.22"/>
<instance part="GND5" gate="1" x="368.3" y="223.52"/>
<instance part="S1" gate="G$1" x="330.2" y="193.04"/>
<instance part="R1" gate="G$1" x="330.2" y="238.76"/>
<instance part="R2" gate="G$1" x="317.5" y="236.22"/>
<instance part="R3" gate="G$1" x="304.8" y="233.68"/>
<instance part="FRAME1" gate="G$1" x="0" y="0"/>
<instance part="GND6" gate="1" x="20.32" y="154.94"/>
<instance part="SUPPLY7" gate="G$1" x="38.1" y="187.96"/>
<instance part="GND7" gate="1" x="360.68" y="187.96"/>
</instances>
<busses>
</busses>
<nets>
<net name="3.3V" class="0">
<segment>
<pinref part="IC1" gate="G$1" pin="+3.3V"/>
<pinref part="SUPPLY1" gate="G$1" pin="3.3V"/>
<wire x1="27.94" y1="76.2" x2="20.32" y2="76.2" width="0.1524" layer="91"/>
<wire x1="20.32" y1="76.2" x2="20.32" y2="81.28" width="0.1524" layer="91"/>
</segment>
<segment>
<pinref part="SUPPLY5" gate="G$1" pin="3.3V"/>
<wire x1="106.68" y1="223.52" x2="78.74" y2="223.52" width="0.1524" layer="91"/>
<wire x1="78.74" y1="223.52" x2="78.74" y2="238.76" width="0.1524" layer="91"/>
<pinref part="BME280" gate="A" pin="4"/>
</segment>
<segment>
<pinref part="TSL2561" gate="A" pin="1"/>
<pinref part="SUPPLY6" gate="G$1" pin="3.3V"/>
<wire x1="48.26" y1="231.14" x2="38.1" y2="231.14" width="0.1524" layer="91"/>
<wire x1="38.1" y1="231.14" x2="38.1" y2="236.22" width="0.1524" layer="91"/>
</segment>
<segment>
<pinref part="OLED_SCREEN" gate="A" pin="2"/>
<pinref part="SUPPLY7" gate="G$1" pin="3.3V"/>
<wire x1="48.26" y1="180.34" x2="38.1" y2="180.34" width="0.1524" layer="91"/>
<wire x1="38.1" y1="180.34" x2="38.1" y2="187.96" width="0.1524" layer="91"/>
</segment>
</net>
<net name="5V" class="0">
<segment>
<pinref part="IC1" gate="G$1" pin="+5V"/>
<pinref part="SUPPLY2" gate="G$1" pin="5V"/>
<wire x1="27.94" y1="73.66" x2="12.7" y2="73.66" width="0.1524" layer="91"/>
<wire x1="12.7" y1="73.66" x2="12.7" y2="81.28" width="0.1524" layer="91"/>
</segment>
<segment>
<pinref part="UART" gate="A" pin="6"/>
<wire x1="154.94" y1="218.44" x2="137.16" y2="218.44" width="0.1524" layer="91"/>
<label x="137.16" y="218.44" size="1.778" layer="95"/>
</segment>
</net>
<net name="GND" class="0">
<segment>
<pinref part="IC1" gate="G$1" pin="GND"/>
<wire x1="27.94" y1="71.12" x2="12.7" y2="71.12" width="0.1524" layer="91"/>
<wire x1="12.7" y1="71.12" x2="12.7" y2="66.04" width="0.1524" layer="91"/>
<pinref part="GND1" gate="1" pin="GND"/>
</segment>
<segment>
<pinref part="UART" gate="A" pin="5"/>
<pinref part="GND2" gate="1" pin="GND"/>
<wire x1="154.94" y1="220.98" x2="165.1" y2="220.98" width="0.1524" layer="91"/>
<wire x1="165.1" y1="220.98" x2="165.1" y2="210.82" width="0.1524" layer="91"/>
</segment>
<segment>
<pinref part="GND3" gate="1" pin="GND"/>
<wire x1="106.68" y1="226.06" x2="96.52" y2="226.06" width="0.1524" layer="91"/>
<wire x1="96.52" y1="226.06" x2="96.52" y2="220.98" width="0.1524" layer="91"/>
<pinref part="BME280" gate="A" pin="3"/>
</segment>
<segment>
<pinref part="TSL2561" gate="A" pin="2"/>
<pinref part="GND4" gate="1" pin="GND"/>
<wire x1="48.26" y1="228.6" x2="22.86" y2="228.6" width="0.1524" layer="91"/>
<wire x1="22.86" y1="228.6" x2="22.86" y2="218.44" width="0.1524" layer="91"/>
</segment>
<segment>
<pinref part="D1" gate="G$1" pin="C"/>
<pinref part="GND5" gate="1" pin="GND"/>
<wire x1="363.22" y1="236.22" x2="368.3" y2="236.22" width="0.1524" layer="91"/>
<wire x1="368.3" y1="236.22" x2="368.3" y2="226.06" width="0.1524" layer="91"/>
</segment>
<segment>
<pinref part="OLED_SCREEN" gate="A" pin="1"/>
<pinref part="GND6" gate="1" pin="GND"/>
<wire x1="48.26" y1="182.88" x2="20.32" y2="182.88" width="0.1524" layer="91"/>
<wire x1="20.32" y1="182.88" x2="20.32" y2="157.48" width="0.1524" layer="91"/>
</segment>
<segment>
<pinref part="S1" gate="G$1" pin="2"/>
<pinref part="GND7" gate="1" pin="GND"/>
<wire x1="335.28" y1="193.04" x2="360.68" y2="193.04" width="0.1524" layer="91"/>
<wire x1="360.68" y1="193.04" x2="360.68" y2="190.5" width="0.1524" layer="91"/>
</segment>
</net>
<net name="BTN_1" class="0">
<segment>
<pinref part="IC1" gate="G$1" pin="GPIO_4/GPCLK0"/>
<wire x1="27.94" y1="60.96" x2="17.78" y2="60.96" width="0.1524" layer="91"/>
<label x="17.78" y="60.96" size="1.778" layer="95"/>
</segment>
<segment>
<pinref part="S1" gate="G$1" pin="1"/>
<wire x1="325.12" y1="193.04" x2="299.72" y2="193.04" width="0.1524" layer="91"/>
<label x="299.72" y="193.04" size="1.778" layer="95"/>
</segment>
</net>
<net name="IO17" class="0">
<segment>
<pinref part="IC1" gate="G$1" pin="GPIO_17/SPI1_CS1"/>
<wire x1="27.94" y1="55.88" x2="17.78" y2="55.88" width="0.1524" layer="91"/>
<label x="17.78" y="55.88" size="1.778" layer="95"/>
</segment>
</net>
<net name="IO27" class="0">
<segment>
<pinref part="IC1" gate="G$1" pin="GPIO_27"/>
<wire x1="27.94" y1="53.34" x2="17.78" y2="53.34" width="0.1524" layer="91"/>
<label x="17.78" y="53.34" size="1.778" layer="95"/>
</segment>
</net>
<net name="RGB_G" class="0">
<segment>
<pinref part="IC1" gate="G$1" pin="GPIO_22"/>
<wire x1="27.94" y1="50.8" x2="17.78" y2="50.8" width="0.1524" layer="91"/>
<label x="17.78" y="50.8" size="1.778" layer="95"/>
</segment>
<segment>
<pinref part="R3" gate="G$1" pin="1"/>
<wire x1="299.72" y1="233.68" x2="289.56" y2="233.68" width="0.1524" layer="91"/>
<label x="289.56" y="233.68" size="1.778" layer="95"/>
</segment>
</net>
<net name="OLED_MOSI" class="0">
<segment>
<pinref part="IC1" gate="G$1" pin="GPIO_10/SPI0_MOSI"/>
<wire x1="27.94" y1="45.72" x2="12.7" y2="45.72" width="0.1524" layer="91"/>
<label x="12.7" y="45.72" size="1.778" layer="95"/>
</segment>
<segment>
<pinref part="OLED_SCREEN" gate="A" pin="4"/>
<wire x1="48.26" y1="175.26" x2="30.48" y2="175.26" width="0.1524" layer="91"/>
<label x="30.48" y="175.26" size="1.778" layer="95"/>
</segment>
</net>
<net name="IO9" class="0">
<segment>
<pinref part="IC1" gate="G$1" pin="GPIO_9/SPI0_MISO"/>
<wire x1="27.94" y1="43.18" x2="17.78" y2="43.18" width="0.1524" layer="91"/>
<label x="17.78" y="43.18" size="1.778" layer="95"/>
</segment>
</net>
<net name="OLED_CLK" class="0">
<segment>
<pinref part="IC1" gate="G$1" pin="GPIO_11/SPI0_SCLK"/>
<wire x1="27.94" y1="40.64" x2="12.7" y2="40.64" width="0.1524" layer="91"/>
<label x="12.7" y="40.64" size="1.778" layer="95"/>
</segment>
<segment>
<pinref part="OLED_SCREEN" gate="A" pin="3"/>
<wire x1="48.26" y1="177.8" x2="30.48" y2="177.8" width="0.1524" layer="91"/>
<label x="30.48" y="177.8" size="1.778" layer="95"/>
</segment>
</net>
<net name="IO5" class="0">
<segment>
<pinref part="IC1" gate="G$1" pin="GPIO_5/GPCLK1"/>
<wire x1="27.94" y1="35.56" x2="17.78" y2="35.56" width="0.1524" layer="91"/>
<label x="17.78" y="35.56" size="1.778" layer="95"/>
</segment>
</net>
<net name="IO6" class="0">
<segment>
<pinref part="IC1" gate="G$1" pin="GPIO_6/GPCLK2"/>
<wire x1="27.94" y1="33.02" x2="17.78" y2="33.02" width="0.1524" layer="91"/>
<label x="17.78" y="33.02" size="1.778" layer="95"/>
</segment>
</net>
<net name="IO13" class="0">
<segment>
<pinref part="IC1" gate="G$1" pin="GPIO_13/PWM1"/>
<wire x1="27.94" y1="30.48" x2="17.78" y2="30.48" width="0.1524" layer="91"/>
<label x="17.78" y="30.48" size="1.778" layer="95"/>
</segment>
</net>
<net name="IO19" class="0">
<segment>
<pinref part="IC1" gate="G$1" pin="GPIO_19/SPI0_MISO1/PWM1"/>
<wire x1="27.94" y1="27.94" x2="17.78" y2="27.94" width="0.1524" layer="91"/>
<label x="17.78" y="27.94" size="1.778" layer="95"/>
</segment>
</net>
<net name="IO26" class="0">
<segment>
<pinref part="IC1" gate="G$1" pin="GPIO_26"/>
<wire x1="27.94" y1="25.4" x2="17.78" y2="25.4" width="0.1524" layer="91"/>
<label x="17.78" y="25.4" size="1.778" layer="95"/>
</segment>
</net>
<net name="IO18" class="0">
<segment>
<pinref part="IC1" gate="G$1" pin="PWM0/SPI1_CS0/GPIO_18"/>
<wire x1="101.6" y1="55.88" x2="116.84" y2="55.88" width="0.1524" layer="91"/>
<label x="111.76" y="55.88" size="1.778" layer="95"/>
</segment>
</net>
<net name="IO25" class="0">
<segment>
<pinref part="IC1" gate="G$1" pin="GPIO_25"/>
<wire x1="101.6" y1="43.18" x2="116.84" y2="43.18" width="0.1524" layer="91"/>
<label x="111.76" y="43.18" size="1.778" layer="95"/>
</segment>
</net>
<net name="IO7" class="0">
<segment>
<pinref part="IC1" gate="G$1" pin="SPI0_CE2_N/GPIO_7"/>
<wire x1="101.6" y1="38.1" x2="116.84" y2="38.1" width="0.1524" layer="91"/>
<label x="111.76" y="38.1" size="1.778" layer="95"/>
</segment>
</net>
<net name="IO12" class="0">
<segment>
<pinref part="IC1" gate="G$1" pin="PWM0/GPIO_12"/>
<wire x1="101.6" y1="30.48" x2="116.84" y2="30.48" width="0.1524" layer="91"/>
<label x="111.76" y="30.48" size="1.778" layer="95"/>
</segment>
</net>
<net name="IO16" class="0">
<segment>
<pinref part="IC1" gate="G$1" pin="SPI1_CS2/GPIO_16"/>
<wire x1="101.6" y1="27.94" x2="116.84" y2="27.94" width="0.1524" layer="91"/>
<label x="111.76" y="27.94" size="1.778" layer="95"/>
</segment>
</net>
<net name="RGB_R" class="0">
<segment>
<pinref part="IC1" gate="G$1" pin="SPI0_MOSI1/GPIO_20"/>
<wire x1="101.6" y1="25.4" x2="116.84" y2="25.4" width="0.1524" layer="91"/>
<label x="111.76" y="25.4" size="1.778" layer="95"/>
</segment>
<segment>
<pinref part="R1" gate="G$1" pin="1"/>
<wire x1="325.12" y1="238.76" x2="289.56" y2="238.76" width="0.1524" layer="91"/>
<label x="289.56" y="238.76" size="1.778" layer="95"/>
</segment>
</net>
<net name="RGB_B" class="0">
<segment>
<pinref part="IC1" gate="G$1" pin="SPI0_SCLK1/GPIO_21"/>
<wire x1="101.6" y1="22.86" x2="116.84" y2="22.86" width="0.1524" layer="91"/>
<label x="111.76" y="22.86" size="1.778" layer="95"/>
</segment>
<segment>
<pinref part="R2" gate="G$1" pin="1"/>
<wire x1="312.42" y1="236.22" x2="289.56" y2="236.22" width="0.1524" layer="91"/>
<label x="289.56" y="236.22" size="1.778" layer="95"/>
</segment>
</net>
<net name="UART_DTR" class="0">
<segment>
<pinref part="UART" gate="A" pin="2"/>
<wire x1="154.94" y1="228.6" x2="137.16" y2="228.6" width="0.1524" layer="91"/>
<label x="137.16" y="228.6" size="1.778" layer="95"/>
</segment>
</net>
<net name="UART_RXI" class="0">
<segment>
<pinref part="UART" gate="A" pin="3"/>
<wire x1="154.94" y1="226.06" x2="137.16" y2="226.06" width="0.1524" layer="91"/>
<label x="137.16" y="226.06" size="1.778" layer="95"/>
</segment>
<segment>
<pinref part="IC1" gate="G$1" pin="UART_TXD0/GPIO_14"/>
<wire x1="101.6" y1="60.96" x2="116.84" y2="60.96" width="0.1524" layer="91"/>
<label x="111.76" y="60.96" size="1.778" layer="95"/>
</segment>
</net>
<net name="UART_TXO" class="0">
<segment>
<pinref part="UART" gate="A" pin="4"/>
<wire x1="154.94" y1="223.52" x2="137.16" y2="223.52" width="0.1524" layer="91"/>
<label x="137.16" y="223.52" size="1.778" layer="95"/>
</segment>
<segment>
<pinref part="IC1" gate="G$1" pin="UART_RXD0/GPIO_15"/>
<wire x1="101.6" y1="58.42" x2="116.84" y2="58.42" width="0.1524" layer="91"/>
<label x="111.76" y="58.42" size="1.778" layer="95"/>
</segment>
</net>
<net name="I2C_SCL" class="0">
<segment>
<wire x1="106.68" y1="228.6" x2="88.9" y2="228.6" width="0.1524" layer="91"/>
<label x="88.9" y="228.6" size="1.778" layer="95"/>
<pinref part="BME280" gate="A" pin="2"/>
</segment>
<segment>
<pinref part="TSL2561" gate="A" pin="3"/>
<wire x1="48.26" y1="226.06" x2="30.48" y2="226.06" width="0.1524" layer="91"/>
<label x="30.48" y="226.06" size="1.778" layer="95"/>
</segment>
<segment>
<pinref part="IC1" gate="G$1" pin="GPIO_3/I2C_SCL"/>
<wire x1="27.94" y1="63.5" x2="17.78" y2="63.5" width="0.1524" layer="91"/>
<label x="17.78" y="63.5" size="1.778" layer="95"/>
</segment>
</net>
<net name="I2C_SDA" class="0">
<segment>
<wire x1="106.68" y1="231.14" x2="88.9" y2="231.14" width="0.1524" layer="91"/>
<label x="88.9" y="231.14" size="1.778" layer="95"/>
<pinref part="BME280" gate="A" pin="1"/>
</segment>
<segment>
<pinref part="TSL2561" gate="A" pin="4"/>
<wire x1="48.26" y1="223.52" x2="30.48" y2="223.52" width="0.1524" layer="91"/>
<label x="30.48" y="223.52" size="1.778" layer="95"/>
</segment>
<segment>
<pinref part="IC1" gate="G$1" pin="GPIO_2/I2C_SDA"/>
<wire x1="27.94" y1="66.04" x2="17.78" y2="66.04" width="0.1524" layer="91"/>
<label x="17.78" y="66.04" size="1.778" layer="95"/>
</segment>
</net>
<net name="TSL_INT" class="0">
<segment>
<pinref part="TSL2561" gate="A" pin="5"/>
<wire x1="48.26" y1="220.98" x2="30.48" y2="220.98" width="0.1524" layer="91"/>
<label x="30.48" y="220.98" size="1.778" layer="95"/>
</segment>
</net>
<net name="N$1" class="0">
<segment>
<pinref part="D1" gate="G$1" pin="RED"/>
<pinref part="R1" gate="G$1" pin="2"/>
<wire x1="340.36" y1="238.76" x2="335.28" y2="238.76" width="0.1524" layer="91"/>
</segment>
</net>
<net name="N$2" class="0">
<segment>
<pinref part="D1" gate="G$1" pin="BLU"/>
<pinref part="R2" gate="G$1" pin="2"/>
<wire x1="340.36" y1="236.22" x2="322.58" y2="236.22" width="0.1524" layer="91"/>
</segment>
</net>
<net name="N$3" class="0">
<segment>
<pinref part="D1" gate="G$1" pin="GRN"/>
<pinref part="R3" gate="G$1" pin="2"/>
<wire x1="340.36" y1="233.68" x2="309.88" y2="233.68" width="0.1524" layer="91"/>
</segment>
</net>
<net name="OLED_RES" class="0">
<segment>
<pinref part="OLED_SCREEN" gate="A" pin="5"/>
<wire x1="48.26" y1="172.72" x2="30.48" y2="172.72" width="0.1524" layer="91"/>
<label x="30.48" y="172.72" size="1.778" layer="95"/>
</segment>
<segment>
<pinref part="IC1" gate="G$1" pin="GPIO_24"/>
<wire x1="101.6" y1="48.26" x2="116.84" y2="48.26" width="0.1524" layer="91"/>
<label x="111.76" y="48.26" size="1.778" layer="95"/>
</segment>
</net>
<net name="OLED_DC" class="0">
<segment>
<pinref part="OLED_SCREEN" gate="A" pin="6"/>
<wire x1="48.26" y1="170.18" x2="30.48" y2="170.18" width="0.1524" layer="91"/>
<label x="30.48" y="170.18" size="1.778" layer="95"/>
</segment>
<segment>
<pinref part="IC1" gate="G$1" pin="GPIO_23"/>
<wire x1="101.6" y1="50.8" x2="116.84" y2="50.8" width="0.1524" layer="91"/>
<label x="111.76" y="50.8" size="1.778" layer="95"/>
</segment>
</net>
<net name="OLED_CS" class="0">
<segment>
<pinref part="OLED_SCREEN" gate="A" pin="7"/>
<wire x1="48.26" y1="167.64" x2="30.48" y2="167.64" width="0.1524" layer="91"/>
<label x="30.48" y="167.64" size="1.778" layer="95"/>
</segment>
<segment>
<pinref part="IC1" gate="G$1" pin="SPI0_CE1_N/GPIO_8"/>
<wire x1="101.6" y1="40.64" x2="116.84" y2="40.64" width="0.1524" layer="91"/>
<label x="111.76" y="40.64" size="1.778" layer="95"/>
</segment>
</net>
<net name="UART_3.3V" class="0">
<segment>
<pinref part="UART" gate="A" pin="1"/>
<wire x1="154.94" y1="231.14" x2="137.16" y2="231.14" width="0.1524" layer="91"/>
<label x="137.16" y="231.14" size="1.778" layer="95"/>
</segment>
</net>
</nets>
</sheet>
</sheets>
</schematic>
</drawing>
</eagle>
